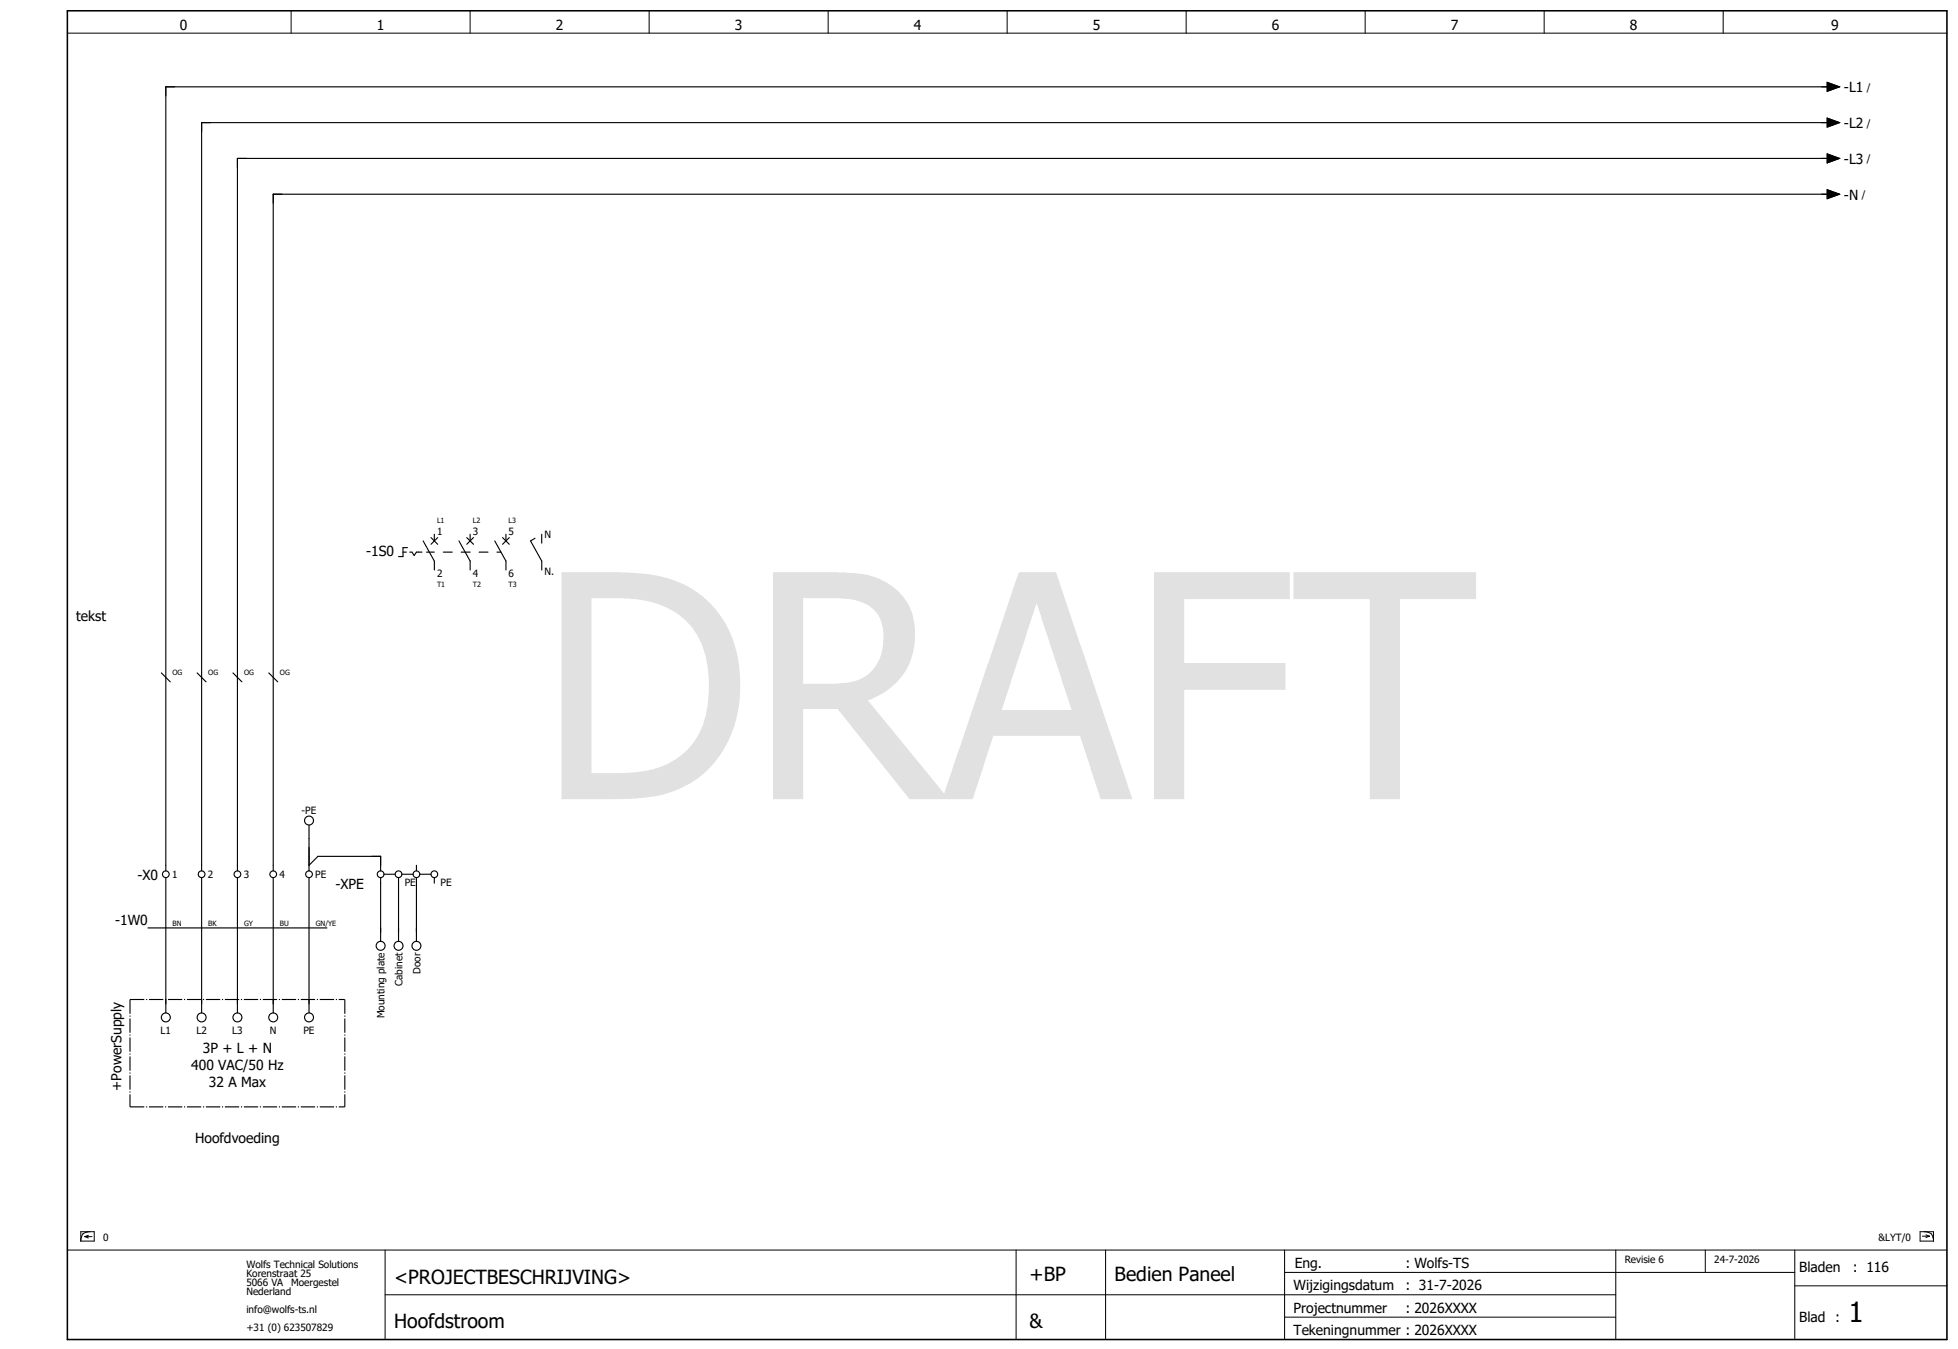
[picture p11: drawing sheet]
<svg xmlns="http://www.w3.org/2000/svg" width="438mm" height="302mm" viewBox="0 0 438 302" stroke-linecap="round" stroke-linejoin="round" font-family="sans-serif">
<g fill="none" stroke="#000" stroke-width=".22">
<path d="M15.1 7.4h420M65.1 2.4v5M105.1 2.4v5M145.1 2.4v5M185.1 2.4v5M225.1 2.4v5M265.1 2.4v5M305.1 2.4v5M345.1 2.4v5M385.1 2.4v5M15.1 279.4h420M18.1 275.3h3v2.1h-3z"/>
<path d="M18.5 275.8l-.3 .8-.1 .8M19 276.4h1.6M19 276.4l.8 .3M19.8 276.1l-.8 .3M20.2 275.3l-.9 .1-.8 .4M86.1 279.4v20M227.1 279.4v20M247.1 279.4v20M287.1 279.4v20M361.1 279.4v20M381.1 279.4v5M401.1 279.4v20"/>
<path d="M429.1 275.3h3v2.1h-3zM429.6 276.3h1.6M430 275.3l.8 .1 .8 .4M430.4 276l.8 .3M431.2 276.3l-.8 .3M431.6 275.8l.3 .8 .2 .8M86.1 289.4h275M287.1 284.4h114M287.1 294.4h74M401.1 287.4h34"/>
</g>
<path d="M15.1 2.4h420v297h-420z" fill="none" stroke="#000" stroke-width=".35"/>
<g fill="none" stroke="#000" stroke-width=".25">
<path d="M408.3 18.4l2.8 1-2.8 1zM409.1 19.4h-372v175.3M408.3 26.4l2.8 1-2.8 1zM408.3 34.4l2.8 1-2.8 1zM409.1 27.4h-364v167.3M409.1 35.4h-356v159.3M408.3 42.4l2.8 1-2.8 1zM409.1 43.4h-348v151.3M97.1 119.4v1.5M105.1 119.4v1.5M113.1 119.4v1.5M121.1 119.4v2"/>
<path d="M90.1 123.4h.7M91.1 122.4h-1v2h-1M91.6 123.4h.5l.5 .8 .5-.8h1.2M94.6 120.9l2.5 4.5v2M95.3 123.4h1.8M96.3 120.2l1.5 1.5M97.8 120.2l-1.5 1.5M99.1 123.4h2M102.6 120.9l2.5 4.5v2M103.1 123.4h2M104.3 120.2l1.5 1.5M105.8 120.2l-1.5 1.5"/>
<path d="M107.1 123.4h2M110.6 120.9l2.5 4.5v2M111.1 123.4h.8M112.3 120.2l1.5 1.5M113.8 120.2l-1.5 1.5M119.6 120.3l-1 .6 2.5 4.5v2M36.1 150.4l2 2M44.1 150.4l2 2M52.1 150.4l2 2M60.1 150.4l2 2M37.1 196.2v30.2M45.1 196.2v30.2"/>
<path d="M53.1 196.2v30.2M61.1 196.2v30.2M69.1 193.4l2-2h14v3.3M69.1 184.4v10.3M69.1 196.2v30.2M85.1 196.2v14.2M85.8 195.4h2.5M89.1 196.2v14.2M89.8 195.4h2.5M93.1 193.4v1.3M93.1 196.2v14.2M93.8 195.4h2.5"/>
<path d="M97.1 196.2v1.2M33.1 207.4h40"/>
<circle cx="37.1" cy="195.4" r=".75"/>
<circle cx="45.1" cy="195.4" r=".75"/>
<circle cx="53.1" cy="195.4" r=".75"/>
<circle cx="61.1" cy="195.4" r=".75"/>
<circle cx="69.1" cy="195.4" r=".75"/>
<circle cx="69.1" cy="183.4" r="1"/>
<circle cx="85.1" cy="195.4" r=".75"/>
<circle cx="89.1" cy="195.4" r=".75"/>
<circle cx="93.1" cy="195.4" r=".75"/>
<circle cx="97.1" cy="195.4" r=".75"/>
<circle cx="85.1" cy="211.4" r="1"/>
<circle cx="89.1" cy="211.4" r="1"/>
<circle cx="93.1" cy="211.4" r="1"/>
<circle cx="37.1" cy="227.4" r="1"/>
<circle cx="45.1" cy="227.4" r="1"/>
<circle cx="53.1" cy="227.4" r="1"/>
<circle cx="61.1" cy="227.4" r="1"/>
<circle cx="69.1" cy="227.4" r="1"/>
</g>
<path d="M29.1 223.4h48M29.1 223.4v24M77.1 223.4v24M29.1 247.4h48" fill="none" stroke="#000" stroke-width=".25" stroke-dasharray="3.2 .4 .2 .4" stroke-linecap="butt"/>
<path d="M408.3 18.4l2.8 1-2.8 1zM408.3 26.4l2.8 1-2.8 1zM408.3 34.4l2.8 1-2.8 1zM408.3 42.4l2.8 1-2.8 1z" fill="#000" stroke="#000" stroke-width=".22"/>
<text font-size="6.2" x="413.1" y="295.4">1</text>
<g font-size="4.3">
<text x="88.1" y="286.9">&lt;PROJECTBESCHRIJVING&gt;</text>
<text x="230.1" y="286.4">+BP</text>
<text x="249.1" y="286.4">Bedien Paneel</text>
<text x="88.1" y="296.9">Hoofdstroom</text>
<text x="230.1" y="296.9">&amp;</text>
</g>
<g font-size="3.1">
<text x="40.2" y="6.8">0</text>
<text x="84.2" y="6.8">1</text>
<text x="124.2" y="6.8">2</text>
<text x="164.2" y="6.8">3</text>
<text x="204.2" y="6.8">4</text>
<text x="244.2" y="6.8">5</text>
<text x="284.2" y="6.8">6</text>
<text x="324.2" y="6.8">7</text>
<text x="364.2" y="6.8">8</text>
<text x="409.2" y="6.8">9</text>
<text x="412.1" y="20.6">-L1</text>
<text x="412.1" y="28.6">-L2</text>
<text x="412.1" y="36.6">-L3</text>
<text x="412.1" y="44.6">-N</text>
<text x="81.8" y="124.3">-1S0</text>
<text x="17.1" y="138.8">tekst</text>
<text x="30.7" y="196.6">-X0</text>
<text x="75" y="198.7">-XPE</text>
<text x="25.7" y="206.8">-1W0</text>
<text x="42.7" y="239.2">400 VAC/50 Hz</text>
<text x="45.3" y="235.4">3P + L + N</text>
<text x="27.2" y="243.8" transform="rotate(-90 27.2 243.8)">+PowerSupply</text>
<text x="46.7" y="242.9">32 A Max</text>
<text x="43.6" y="255.4">Hoofdvoeding</text>
<text x="289.3" y="283.4">Eng.</text>
<text x="314.1" y="283.4">: Wolfs-TS</text>
<text x="402.1" y="284.4">Bladen</text>
<text x="414.1" y="284.4">: 116</text>
<text x="289.1" y="288.4">Wijzigingsdatum</text>
<text x="289.1" y="293.4">Projectnummer</text>
<text x="314.1" y="288.4">: 31-7-2026</text>
<text x="314.1" y="293.4">: 2026XXXX</text>
<text x="289.1" y="298.4">Tekeningnummer : 2026XXXX</text>
<text x="402.1" y="295.4">Blad :</text>
</g>
<g font-size="2.2">
<text x="417.2" y="20.3">/</text>
<text x="417.2" y="28.3">/</text>
<text x="417.2" y="36.3">/</text>
<text x="416" y="44.3">/</text>
<text x="97.7" y="119.5">1</text>
<text x="105.7" y="119.5">3</text>
<text x="113.7" y="119.5">5</text>
<text x="121.7" y="120.3">N</text>
<text x="97.7" y="129">2</text>
<text x="105.7" y="129">4</text>
<text x="113.7" y="129">6</text>
<text x="121.7" y="128.4">N.</text>
<text x="67.4" y="181.9">-PE</text>
<text x="38.5" y="196.3">1</text>
<text x="46.5" y="196.3">2</text>
<text x="54.5" y="196.3">3</text>
<text x="62.5" y="196.3">4</text>
<text x="70.5" y="196.3">PE</text>
<text x="90.5" y="198">PE</text>
<text x="98.5" y="198">PE</text>
<text x="89.9" y="220.3" transform="rotate(-90 89.9 220.3)">Cabinet</text>
<text x="93.9" y="217.7" transform="rotate(-90 93.9 217.7)">Door</text>
<text x="85.9" y="227.6" transform="rotate(-90 85.9 227.6)">Mounting plate</text>
<text x="35.9" y="231.1">L1</text>
<text x="43.9" y="231.1">L2</text>
<text x="51.9" y="231.1">L3</text>
<text x="60.3" y="231.1">N</text>
<text x="67.8" y="231.1">PE</text>
<text x="23.1" y="277.4">0</text>
<text x="419.8" y="277.4">&amp;LYT/0</text>
<text x="55.1" y="283.4">Wolfs Technical Solutions</text>
<text x="55.1" y="285.4">Korenstraat 25</text>
<text x="55.1" y="287.4">5066 VA</text>
<text x="65.1" y="287.4">Moergestel</text>
<text x="363.1" y="282.4">Revisie 6</text>
<text x="383.1" y="282.4">24-7-2026</text>
<text x="55.1" y="289.4">Nederland</text>
<text x="55.1" y="293.4">info@wolfs-ts.nl</text>
<text x="55.1" y="297.4">+31 (0) 623507829</text>
</g>
<g font-size="1.6">
<text x="97.7" y="117">L1</text>
<text x="105.7" y="117">L2</text>
<text x="113.7" y="117">L3</text>
<text x="97.7" y="131.1">T1</text>
<text x="105.7" y="131.1">T2</text>
<text x="113.7" y="131.1">T3</text>
<text x="38.6" y="150.9">OG</text>
<text x="46.6" y="150.9">OG</text>
<text x="54.6" y="150.9">OG</text>
<text x="62.6" y="150.9">OG</text>
<text x="38.6" y="206.9">BN</text>
<text x="46.6" y="206.9">BK</text>
<text x="54.6" y="206.9">GY</text>
<text x="62.6" y="206.9">BU</text>
<text x="70.6" y="206.9">GN/YE</text>
</g>
</svg>
